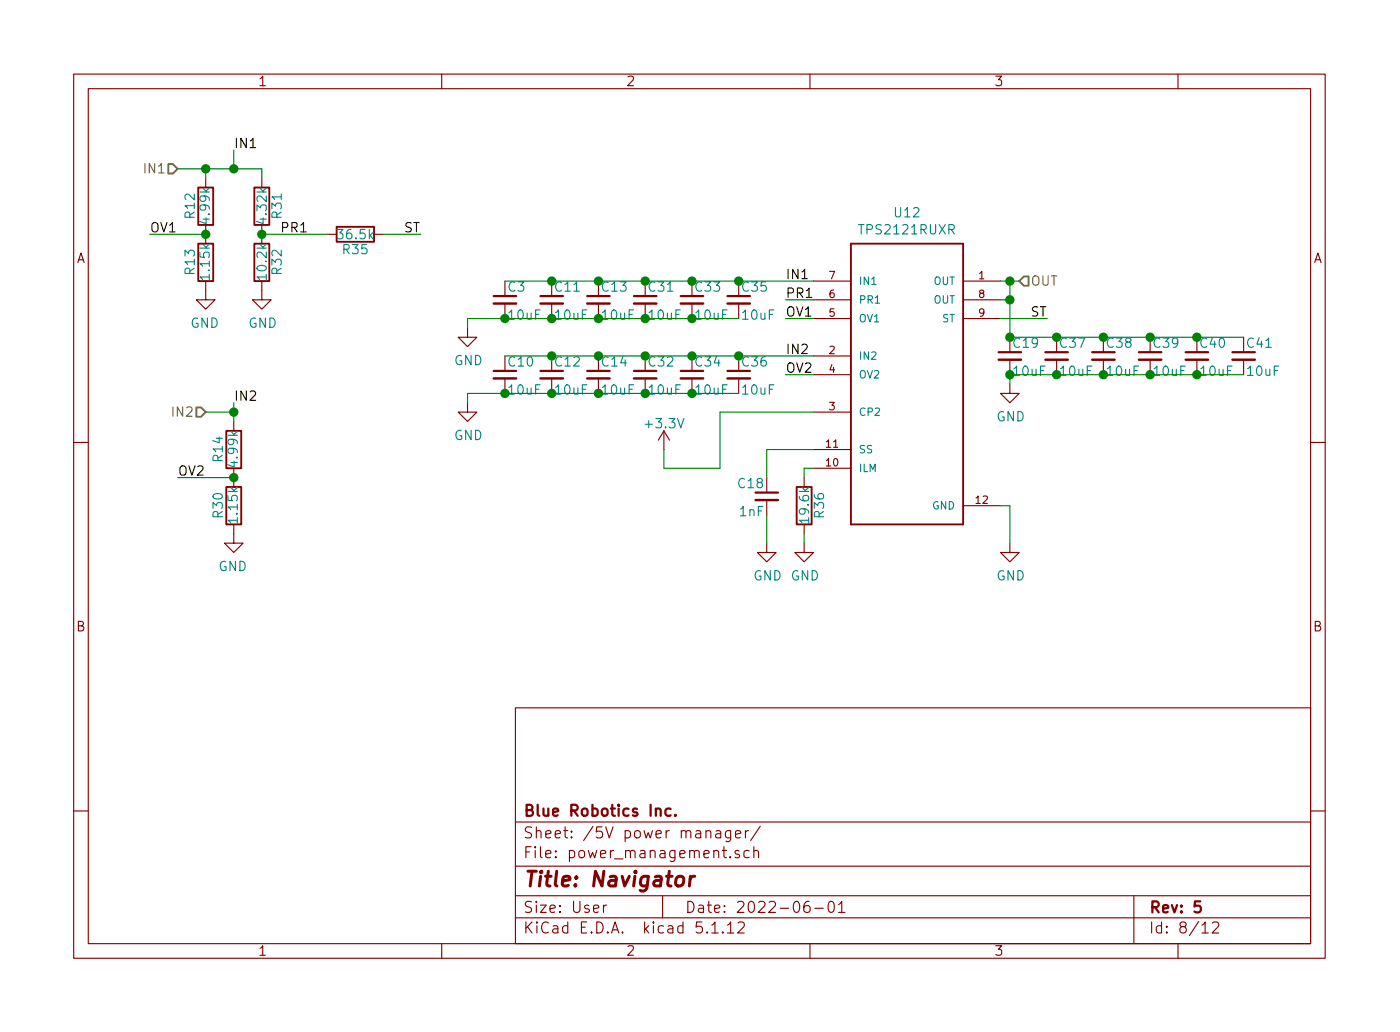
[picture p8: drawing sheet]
<svg xmlns="http://www.w3.org/2000/svg" width="190mm" height="140mm" viewBox="0 0 190 140" stroke-linecap="round" stroke-linejoin="round" font-family="sans-serif">
<g fill="none" stroke="#840000" stroke-width=".15">
<path d="M10 10.1h170v119.9h-170zM12 12h166v116.1h-166zM60 10.1v1.9M110 10.1v1.9M160 10.1v1.9M27.9 38.1v2.6h-1.2l1.2 1.3 1.3-1.3h-1.3M27.9 24.2v1.2M27.9 30.5v2.6M35.6 38.1v2.6h1.2l-1.2 1.3-1.3-1.3h1.3M35.6 24.2v1.2M35.6 30.5v2.6M44.4 31.8h1.3"/>
<path d="M50.8 31.8h1.3M110.5 38.1h5.1M130.8 38.1h5.1M31.7 57.2v1.3M63.5 54.7v1.2h1.3l-1.3 1.3-1.3-1.3h1.3M63.5 44.5v1.3h1.3l-1.3 1.2-1.3-1.2h1.3M68.6 41.2v2M68.6 51.4v2M74.9 41.2v2M74.9 51.4v2M81.3 41.2v2M81.3 51.4v2"/>
<path d="M87.6 41.2v2M87.6 51.4v2M90.2 58.5l-.8 1.2M90.2 58.5v2.5M90.2 58.5l.7 1.2M94 41.2v2M94 51.4v2M100.3 41.2v2M100.3 51.4v2M110.5 48.3h5.1M110.5 55.9h5.1M110.5 50.8h5.1"/>
<path d="M110.5 43.2h5.1M110.5 40.7h5.1M130.8 43.2h5.1M130.8 40.7h5.1M137.2 52.1v1.3h1.2l-1.2 1.3-1.3-1.3h1.3M137.2 48.8v2M143.5 48.8v2M149.9 48.8v2M156.2 48.8v2M162.6 48.8v2M168.9 48.8v2M10 60h2"/>
<path d="M31.7 71.2v2.5h-1.2l1.2 1.3 1.3-1.3h-1.3M31.7 63.5v2.6M104.1 73.7v1.3h1.3l-1.3 1.2-1.2-1.2h1.2M104.1 64.8v2M104.1 67.9v2M109.2 73.7v1.3h1.3l-1.3 1.2-1.3-1.2h1.3M109.2 64.8v1.3M109.2 71.2v1.2M110.5 63.5h5.1M110.5 61h5.1M130.8 68.6h5.1M137.2 73.7v1.3h1.2l-1.2 1.2-1.3-1.2h1.3"/>
<path d="M178 60h2M70 96.1h108v32h-108zM10 110.1h2M70 117.5h108M70 111.6h108M97.3 112.8l.1-.1 .4 .1 .1 .9M97.9 113.1l-.5 .1a.29 .29 0 0 0-.2 .2 .29 .29 0 0 0 .2 .3l.5-.1M99.2 116.3v.1v-.1v.1M99.2 112.7v1.2a.39 .39 0 0 1-.6 .2M99.2 112.8l-.4-.1-.3 .3 .1 .6 .2 .1 .4-.1M99.9 113.2l.7-.1-.1-.3-.4-.1-.2 .2v.7l.2 .1 .4-.1M100.4 115.5l-.4-.1-.2 .3a.48 .48 0 0 0 .6 .3l.1 .1-.1 .2-.1 .1-.5-.1"/>
<path d="M101.2 112.7v1M101.7 112.7l-.3 .1-.2 .2M101.8 115.5a.53 .53 0 0 0-.7 0v.8a.53 .53 0 0 0 .7 0M102.4 115.5a.38 .38 0 0 1 .6 .1v.8M102.4 114.9v1.5M103.3 112.1l-1.3 2M178 110.1h2M60 128.1v1.9M70 124.6h108M70 121.6h108M82 122.8v1M82.4 122.8l-.3 .1-.1 .2"/>
<path d="M90 121.6v3M96.7 125.5l.4-.4v1.5M96.7 126.6h.8M98.2 126.5v.1l-.1-.1h.1v.1M98.8 125.5l.3-.2 .1-.2v1.5M98.8 126.6h.9M100.3 125.3l.2-.2h.3a.41 .41 0 0 1 .2 .7l-.8 .8h.9M109.9 122.3a.62 .62 0 0 0-.7 .7v.5a.48 .48 0 0 0 .8 .2 .61 .61 0 0 0-.1-.7 .51 .51 0 0 0-.7 .2M110 128.1v1.9M110.7 123.3h1.1M112.6 122.5a.37 .37 0 0 1 .4-.2 .37 .37 0 0 1 .3 .3v.3a.72 .72 0 0 1-.3 .9l-.4-.1a1.41 1.41 0 0 1 0-1.2zM113.9 122.8l.4-.5v1.5"/>
<path d="M113.9 123.8h.9M154 121.6v6.5M160 128.1v1.9M163.2 125.5l.4-.2 .1-.2v1.5M163.2 126.6h.9M164.7 125.3l.2-.2 .5 .1a.4 .4 0 0 1 .1 .6l-.9 .8h.9"/>
</g>
<g fill="none" stroke="#840000" stroke-width=".3">
<path d="M67.1 40.2h3M67.1 50.3h3M73.4 40.2h3.1M73.4 50.3h3.1M79.8 40.2h3M79.8 50.3h3M86.1 40.2h3.1M86.1 50.3h3.1M92.5 40.2h3M92.5 50.3h3M98.8 40.2h3.1M98.8 50.3h3.1"/>
<path d="M135.6 47.8h3.1M142 47.8h3M148.3 47.8h3.1M154.7 47.8h3M161 47.8h3.1M167.4 47.8h3M102.6 66.8h3.1M91.1 109.8l-.4-.1-.3 .3v.6l.3 .1 .4-.1M91.7 110.6h.1l-.1 .1v-.1v.1M163 122.3h-.7l-.1 .7a.62 .62 0 0 1 .7 0l.2 .2-.1 .5-.2 .1h-.3l-.3-.1"/>
</g>
<path d="M92 119a.54 .54 0 0 1 .9 .3l-.1 .6a.56 .56 0 0 1-.5 .4 .56 .56 0 0 1-.6-.4l.1-.6zM93.8 118.9l-.2 1.3M94.4 118.9a.55 .55 0 0 0-.7 .4" fill="none" stroke="#840000" stroke-width=".41"/>
<g fill="none" stroke="#840000" stroke-width=".33">
<path d="M67.1 41.2h3M67.1 51.4h3M73.4 41.2h3.1M73.4 51.4h3.1M79.8 41.2h3M79.8 51.4h3M86.1 41.2h3.1M86.1 51.4h3.1M92.5 41.2h3M92.5 51.4h3M98.8 41.2h3.1M98.8 51.4h3.1"/>
<path d="M135.6 48.8h3.1M142 48.8h3M148.3 48.8h3.1M154.7 48.8h3M161 48.8h3.1M167.4 48.8h3M102.6 67.9h3.1"/>
</g>
<path d="M26.9 33.1h2.1v5h-2.1zM26.9 25.4h2.1v5.1h-2.1zM34.5 33.1h2.1v5h-2.1zM34.5 25.4h2.1v5.1h-2.1zM45.7 30.8h5.1v2h-5.1zM115.6 33.1h15.2v38.1h-15.2zM30.7 58.5h2.1v5h-2.1zM30.7 66.1h2.1v5.1h-2.1zM108.2 66.1h2v5.1h-2z" fill="none" stroke="#840000" stroke-width=".25"/>
<g fill="none" stroke="#008400" stroke-width=".15">
<path d="M20.3 31.8h7.6M24.1 22.9h11.5v1.3M27.9 22.9v1.3M31.7 20.4v2.5M35.6 31.8h8.8M52.1 31.8h5M68.6 38.1h41.9M135.9 38.1h2.5M137.2 38.1v7.7h31.7M27.9 55.9h3.8M31.7 54.7v2.5M68.6 48.3h41.9"/>
<path d="M100.3 43.2h-36.8v1.3M100.3 53.4h-36.8v1.3M106.7 43.2h3.8M106.7 50.8h3.8M106.7 40.7h3.8M110.5 55.9h-12.7v7.6h-7.6v-2.5M135.9 43.2h6.3M135.9 40.7h1.3M168.9 50.8h-31.7v1.3M24.1 64.8h7.6M104.1 69.9v3.8M109.2 72.4v1.3"/>
<path d="M110.5 61h-6.4v3.8M110.5 63.5h-1.3v1.3M135.9 68.6h1.3v5.1"/>
</g>
<path d="M22.9 22.3h.6l.6 .6-.6 .6h-.6zM139.1 37.5h.6v1.3h-.6l-.7-.7zM26.7 55.3h.6l.6 .6-.6 .7h-.6z" fill="none" stroke="#848400" stroke-width=".25"/>
<g fill="#008400" stroke="#008400" stroke-width=".25">
<circle cx="81.3" cy="53.4" r=".51"/>
<circle cx="137.2" cy="45.8" r=".51"/>
<circle cx="143.5" cy="45.8" r=".51"/>
<circle cx="81.3" cy="38.1" r=".51"/>
<circle cx="149.9" cy="45.8" r=".51"/>
<circle cx="156.2" cy="45.8" r=".51"/>
<circle cx="27.9" cy="31.8" r=".51"/>
<circle cx="162.6" cy="45.8" r=".51"/>
<circle cx="74.9" cy="38.1" r=".51"/>
<circle cx="87.6" cy="53.4" r=".51"/>
<circle cx="137.2" cy="50.8" r=".51"/>
<circle cx="143.5" cy="50.8" r=".51"/>
<circle cx="94" cy="43.2" r=".51"/>
<circle cx="149.9" cy="50.8" r=".51"/>
<circle cx="27.9" cy="22.9" r=".51"/>
<circle cx="156.2" cy="50.8" r=".51"/>
<circle cx="31.8" cy="55.9" r=".51"/>
<circle cx="162.6" cy="50.8" r=".51"/>
<circle cx="74.9" cy="53.4" r=".51"/>
<circle cx="81.3" cy="43.2" r=".51"/>
<circle cx="87.6" cy="48.3" r=".51"/>
<circle cx="100.3" cy="38.1" r=".51"/>
<circle cx="94" cy="48.3" r=".51"/>
<circle cx="94" cy="38.1" r=".51"/>
<circle cx="100.3" cy="48.3" r=".51"/>
<circle cx="137.2" cy="40.7" r=".51"/>
<circle cx="81.3" cy="48.3" r=".51"/>
<circle cx="74.9" cy="43.2" r=".51"/>
<circle cx="74.9" cy="48.3" r=".51"/>
<circle cx="137.2" cy="38.1" r=".51"/>
<circle cx="31.8" cy="22.9" r=".51"/>
<circle cx="94" cy="53.4" r=".51"/>
<circle cx="31.8" cy="64.8" r=".51"/>
<circle cx="35.6" cy="31.8" r=".51"/>
<circle cx="68.6" cy="43.2" r=".51"/>
<circle cx="87.6" cy="38.1" r=".51"/>
<circle cx="87.6" cy="43.2" r=".51"/>
<circle cx="68.6" cy="53.4" r=".51"/>
</g>
<text font-size="2.8" fill="#840000" x="71" y="120.3">Title: Navigator</text>
<g font-size="2.1" fill="#840000">
<text x="71" y="113.8">Sheet: /5V power manager/</text>
<text x="71" y="110.8">Blue Robotics Inc.</text>
<text x="71" y="116.5">File: power_management.sch</text>
<text x="71" y="123.9">Size: User</text>
<text x="93" y="123.9">Date: 2022-06-01</text>
<text x="156" y="123.9">Rev: 5</text>
<text x="71" y="126.7">KiCad E.D.A. kicad 5.1.12</text>
<text x="156" y="126.7">Id: 8/12</text>
</g>
<g font-size="1.8" fill="#840000">
<text x="35" y="11.7">1</text>
<text x="85" y="11.7">2</text>
<text x="135" y="11.7">3</text>
<text x="10.4" y="35.7">A</text>
<text x="178.4" y="35.7">A</text>
<text x="10.4" y="85.7">B</text>
<text x="178.4" y="85.7">B</text>
<text x="35" y="129.7">1</text>
<text x="85" y="129.7">2</text>
<text x="135" y="129.7">3</text>
</g>
<g font-size="1.8" fill="#848400">
<text x="19.9" y="23.5">IN1</text>
<text x="140" y="38.8">OUT</text>
<text x="23.7" y="56.6">IN2</text>
</g>
<g font-size="1.8">
<text x="31.7" y="20.1">IN1</text>
<text x="20.3" y="31.5">OV1</text>
<text x="38.5" y="31.5">PR1</text>
<text x="54.9" y="31.5">ST</text>
<text x="106.7" y="40.4">PR1</text>
<text x="106.7" y="37.9">IN1</text>
<text x="106.7" y="43">OV1</text>
<text x="140" y="43">ST</text>
<text x="106.7" y="48.1">IN2</text>
<text x="106.7" y="50.6">OV2</text>
<text x="31.7" y="54.4">IN2</text>
<text x="24.1" y="64.6">OV2</text>
</g>
<g font-size="1.8" fill="#008484">
<text x="26.5" y="29.6" transform="rotate(-90 26.5 29.6)">R12</text>
<text x="38.3" y="29.6" transform="rotate(-90 38.3 29.6)">R31</text>
<text x="121.6" y="29.5">U12</text>
<text x="28.5" y="30.2" transform="rotate(-90 28.5 30.2)">4.99k</text>
<text x="36.2" y="30.2" transform="rotate(-90 36.2 30.2)">4.32k</text>
<text x="46.1" y="32.5">36.5k</text>
<text x="46.6" y="34.5">R35</text>
<text x="117" y="31.8">TPS2121RUXR</text>
<text x="26.5" y="37.2" transform="rotate(-90 26.5 37.2)">R13</text>
<text x="28.5" y="37.8" transform="rotate(-90 28.5 37.8)">1.15k</text>
<text x="36.2" y="37.8" transform="rotate(-90 36.2 37.8)">10.2k</text>
<text x="38.3" y="37.2" transform="rotate(-90 38.3 37.2)">R32</text>
<text x="69" y="39.6">C3</text>
<text x="75.5" y="39.6">C11</text>
<text x="81.8" y="39.6">C13</text>
<text x="88.2" y="39.6">C31</text>
<text x="94.5" y="39.6">C33</text>
<text x="100.9" y="39.6">C35</text>
<text x="25.9" y="44.5">GND</text>
<text x="33.7" y="44.5">GND</text>
<text x="69.2" y="43.4">10uF</text>
<text x="75.5" y="43.4">10uF</text>
<text x="81.9" y="43.4">10uF</text>
<text x="88.2" y="43.4">10uF</text>
<text x="94.6" y="43.4">10uF</text>
<text x="100.9" y="43.4">10uF</text>
<text x="137.7" y="47.2">C19</text>
<text x="144" y="47.2">C37</text>
<text x="150.4" y="47.2">C38</text>
<text x="156.7" y="47.2">C39</text>
<text x="163.1" y="47.2">C40</text>
<text x="169.4" y="47.2">C41</text>
<text x="61.7" y="49.6">GND</text>
<text x="69.1" y="49.8">C10</text>
<text x="69.2" y="53.6">10uF</text>
<text x="75.5" y="49.8">C12</text>
<text x="75.5" y="53.6">10uF</text>
<text x="81.8" y="49.8">C14</text>
<text x="81.9" y="53.6">10uF</text>
<text x="88.2" y="49.8">C32</text>
<text x="88.2" y="53.6">10uF</text>
<text x="94.5" y="49.8">C34</text>
<text x="94.6" y="53.6">10uF</text>
<text x="100.9" y="49.8">C36</text>
<text x="100.9" y="53.6">10uF</text>
<text x="137.7" y="51">10uF</text>
<text x="144.1" y="51">10uF</text>
<text x="150.4" y="51">10uF</text>
<text x="156.8" y="51">10uF</text>
<text x="163.1" y="51">10uF</text>
<text x="169.5" y="51">10uF</text>
<text x="61.7" y="59.7">GND</text>
<text x="87.8" y="58.1">+3.3V</text>
<text x="135.3" y="57.2">GND</text>
<text x="30.3" y="62.6" transform="rotate(-90 30.3 62.6)">R14</text>
<text x="32.3" y="63.2" transform="rotate(-90 32.3 63.2)">4.99k</text>
<text x="30.3" y="70.2" transform="rotate(-90 30.3 70.2)">R30</text>
<text x="32.3" y="70.8" transform="rotate(-90 32.3 70.8)">1.15k</text>
<text x="100.3" y="66.3">C18</text>
<text x="100.5" y="70.1">1nF</text>
<text x="109.9" y="70.8" transform="rotate(-90 109.9 70.8)">19.6k</text>
<text x="111.9" y="70.2" transform="rotate(-90 111.9 70.2)">R36</text>
<text x="29.7" y="77.5">GND</text>
<text x="102.3" y="78.8">GND GND</text>
<text x="135.3" y="78.8">GND</text>
</g>
<g font-size="1.4" fill="#840000">
<text x="112.6" y="40.4">6</text>
<text x="112.6" y="37.9">7</text>
<text x="133" y="37.9">1</text>
<text x="133" y="40.4">8</text>
<text x="112.6" y="43">5</text>
<text x="133" y="43">9</text>
<text x="112.6" y="48.1">2</text>
<text x="112.6" y="50.6">4</text>
<text x="112.6" y="55.7">3</text>
<text x="112.2" y="63.3">10</text>
<text x="112.2" y="60.8">11</text>
<text x="132.6" y="68.4">12</text>
</g>
<g font-size="1.4" fill="#008484">
<text x="116.6" y="41.2">PR1</text>
<text x="116.6" y="38.7">IN1</text>
<text x="126.8" y="38.7">OUT</text>
<text x="126.8" y="41.2">OUT</text>
<text x="116.6" y="43.7">OV1</text>
<text x="128" y="43.7">ST</text>
<text x="116.6" y="48.8">IN2</text>
<text x="116.6" y="51.4">OV2</text>
<text x="116.6" y="56.4">CP2</text>
<text x="116.6" y="64.1">ILM</text>
<text x="116.6" y="61.5">SS</text>
<text x="126.6" y="69.1">GND</text>
</g>
</svg>
